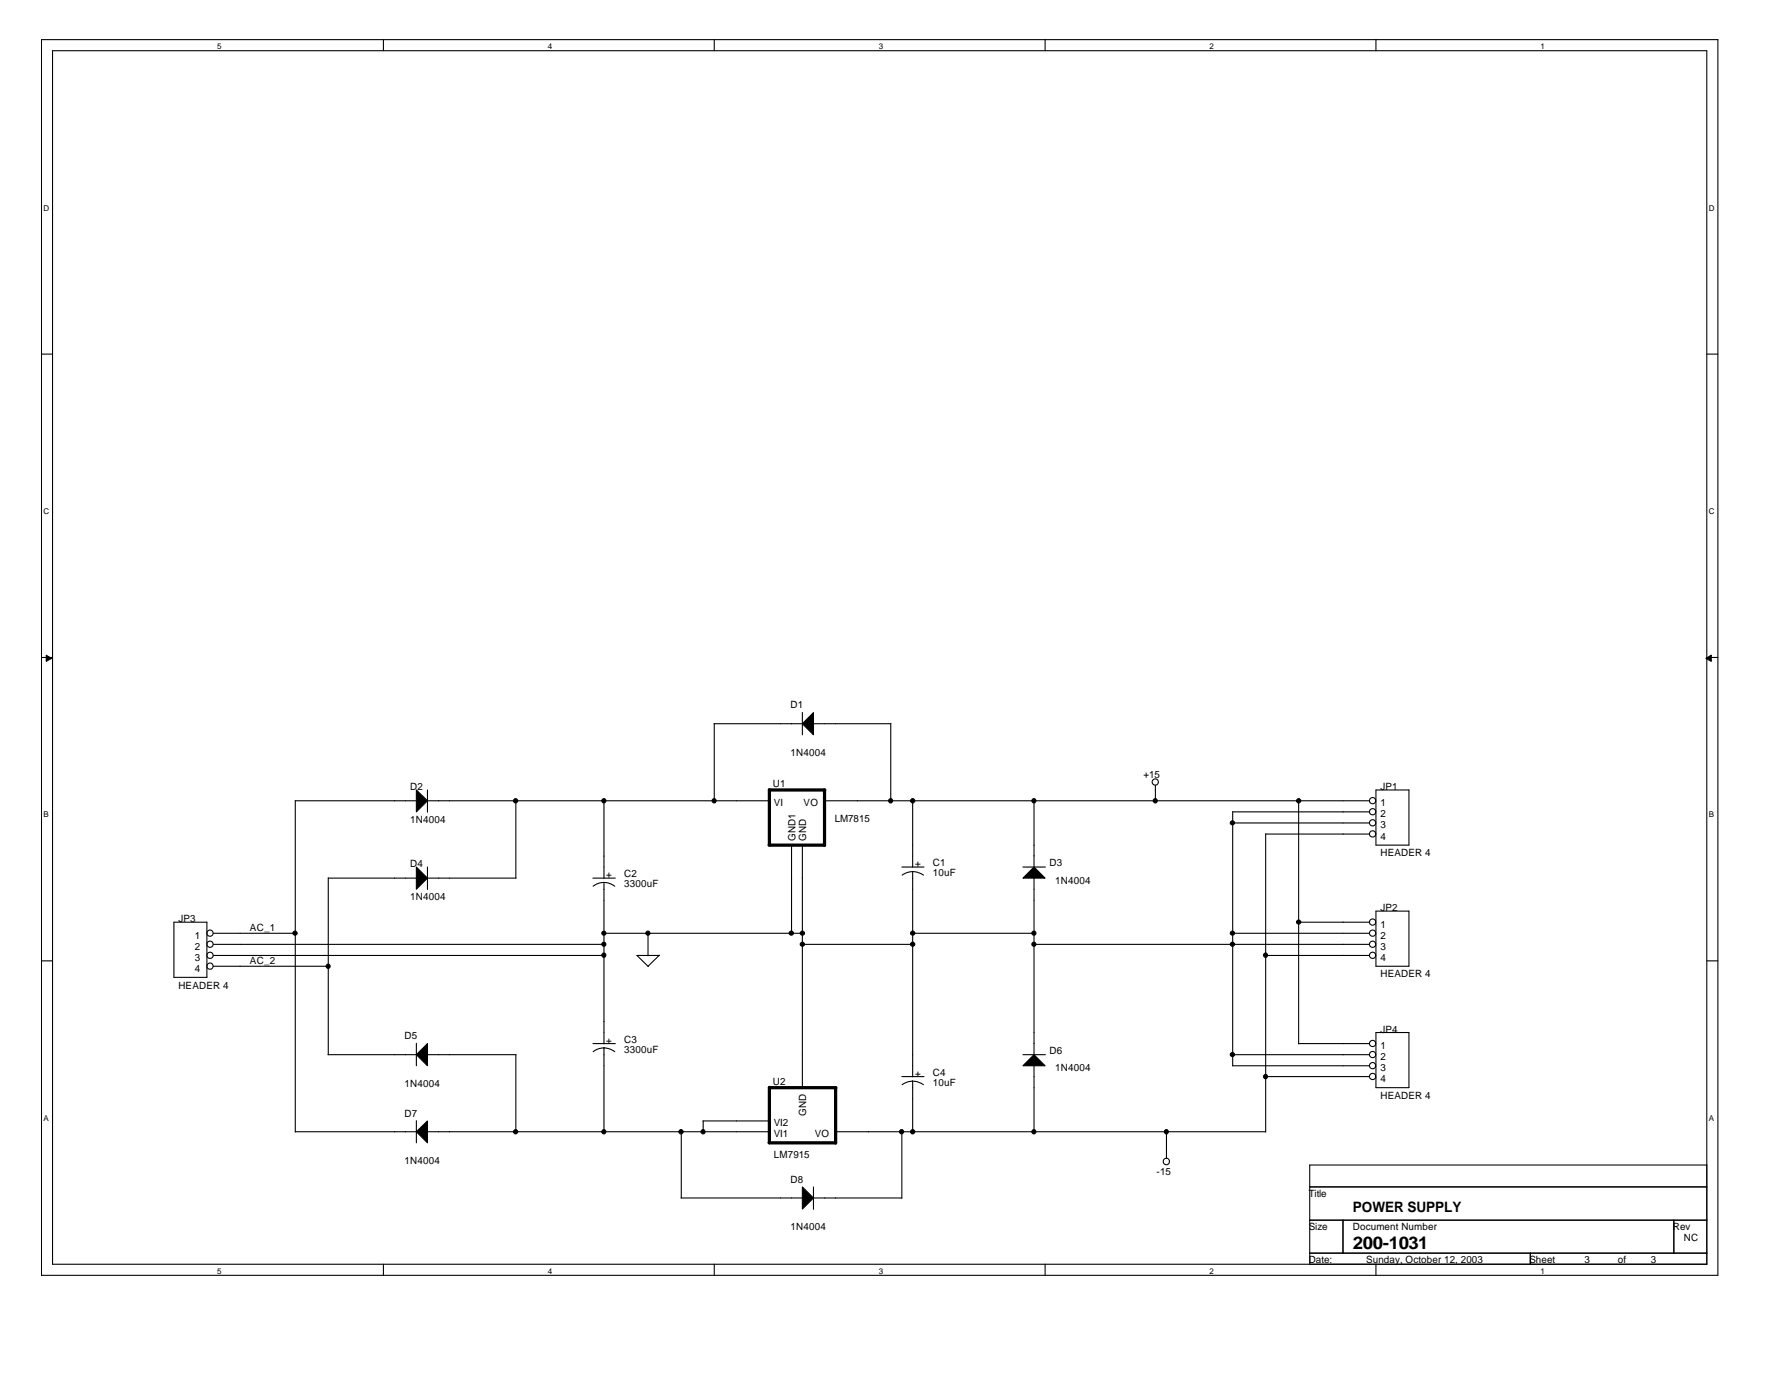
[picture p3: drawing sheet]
<svg xmlns="http://www.w3.org/2000/svg" width="279mm" height="216mm" viewBox="0 0 279 216" stroke-linecap="round" stroke-linejoin="round" font-family="sans-serif">
<g fill="none" stroke="#000" stroke-width=".17">
<path d="M6.5 6.2h262.5v193.5h-262.5zM8.2 7.9h259.1v190h-259.1zM60 6.2v1.7M111.9 6.2v1.7M163.7 6.2v1.7M215.5 6.2v1.7M6.5 55.4h1.7M267.3 55.4h1.7M6.5 102.9h1.7M111.8 113.3h13.9M111.9 113.3v12.1M125.7 111.5v3.5"/>
<path d="M127.4 113.3h12.1M139.5 113.3v12.1M267.3 102.9h1.7M46.2 125.4h19.1M46.2 125.3v51.9M51.4 137.5h13.9M51.4 137.4v27.7M66.9 123.7v3.5M66.9 135.7v3.6M66.9 125.4h53.6M66.9 137.5h13.9M80.8 125.3v12.2"/>
<path d="M92.9 137.5h3.5M94.6 138.2l.7 .1 1 .5M94.6 138.2l-.7 .1-1 .5M94.6 125.4v12.1M94.6 138.2v25.2M124 132.3v13.9M125.7 132.3v38M129.1 125.4h85.4M141.2 135.7h3.5M142.9 136.5l.8 .1 .9 .4M142.9 136.5l-.7 .1-.9 .4M142.9 125.3v10.5"/>
<path d="M142.9 136.5v32.1M160.2 135.7h3.5M161.9 125.4v10.3M161.9 137.4v27.7M181 123v2.4M193 128.8h21.5M193.1 127.1h21.4M193.1 127.1v39.8M198.2 130.6h16.3M198.2 130.5v46.7M203.4 125.4v38M215.5 123.7h5.2v8.6h-5.2z"/>
<path d="M6.5 150.4h1.7M27.2 144.4h5.2v8.6h-5.2zM33.4 149.6h61.2M33.4 151.3h18M33.4 146.1h12.9M33.4 147.9h61.2M94.6 146.1h31.1M101.5 146.1v3.5M103.3 149.6h-3.5l1.7 1.7M103.3 149.5l-1.8 1.8M125.6 147.9h17.3M142.9 146.1h19"/>
<path d="M161.9 147.9h52.6M193 146.1h21.5M198.2 149.6h16.3M203.4 144.4h11.1M215.5 142.6h5.2v8.7h-5.2zM267.3 150.4h1.7M46.2 177.2h19M51.4 165.1h13.8M65.2 163.3v3.6M65.2 175.5v3.4M66.9 177.2h53.6M66.9 165.1h13.9"/>
<path d="M80.8 165.1v12.1M92.9 163.4h3.5M94.6 164.1l.7 .1 1 .5M94.6 164.1l-.7 .1-1 .5M94.6 164.1v13.1M106.7 177.1v10.5M110.1 175.5h10.4M110.1 175.5v1.7M130.9 177.2h67.3M141.2 168.6h3.5M141.2 177.2v10.4M142.9 169.3l.8 .1 .9 .4"/>
<path d="M142.9 169.3l-.7 .1-.9 .4M142.9 169.3v7.9M160.2 165.1h3.5M161.9 166.8v10.4M182.7 177.1v4.2M193 166.9h21.5M193.1 165.1h21.4M198.2 168.6h16.3M203.4 163.4h11.1M215.5 161.7h5.2v8.6h-5.2zM60 197.9v1.8M106.7 187.6h19"/>
<path d="M111.9 197.9v1.8M127.4 185.8v3.5M127.4 187.6h13.8M163.7 197.9v1.8M205.1 185.8h62.2M205.1 191h62.2M205.1 196.2h62.2M210.3 191v5.2M215.5 197.9v1.8M239.7 196.2v1.7M262.1 191v5.2M267.3 182.4h-62.2v15.5"/>
<circle cx="180.9" cy="122.4" r=".49"/>
<circle cx="215" cy="125.4" r=".49"/>
<circle cx="215" cy="128.8" r=".49"/>
<circle cx="215" cy="130.6" r=".49"/>
<circle cx="215" cy="127.1" r=".49"/>
<circle cx="32.9" cy="151.3" r=".49"/>
<circle cx="32.9" cy="147.8" r=".49"/>
<circle cx="32.9" cy="146.1" r=".49"/>
<circle cx="32.9" cy="149.6" r=".49"/>
<circle cx="215" cy="147.8" r=".49"/>
<circle cx="215" cy="146.1" r=".49"/>
<circle cx="215" cy="144.4" r=".49"/>
<circle cx="215" cy="149.6" r=".49"/>
<circle cx="215" cy="163.4" r=".49"/>
<circle cx="215" cy="168.5" r=".49"/>
<circle cx="215" cy="165.1" r=".49"/>
<circle cx="215" cy="166.8" r=".49"/>
<circle cx="182.7" cy="181.8" r=".5"/>
</g>
<g fill="#000" stroke="#000" stroke-width=".16">
<path d="M7.2 102.6l.9 .5-.9 .4z" fill-rule="evenodd"/>
<path d="M267.2 103.1l.8-.5v.9z" fill-rule="evenodd"/>
</g>
<g fill="#000" stroke="#000" stroke-width=".17">
<path d="M127.4 111.6v3.4l-1.7-1.7z" fill-rule="evenodd"/>
<path d="M65.2 123.7l1.7 1.7-1.7 1.7z" fill-rule="evenodd"/>
<path d="M65.2 135.7l1.7 1.8-1.7 1.7z" fill-rule="evenodd"/>
<path d="M160.2 137.5l1.7-1.8 1.8 1.8z" fill-rule="evenodd"/>
<path d="M65.2 165.1l1.7-1.7v3.5z" fill-rule="evenodd"/>
<path d="M65.2 177.2l1.7-1.7v3.4z" fill-rule="evenodd"/>
<path d="M160.2 166.9l1.7-1.8 1.8 1.8z" fill-rule="evenodd"/>
<path d="M125.7 185.8l1.7 1.8-1.7 1.7z" fill-rule="evenodd"/>
<circle cx="80.8" cy="125.4" r=".33"/>
<circle cx="94.6" cy="125.4" r=".33"/>
<circle cx="111.8" cy="125.4" r=".33"/>
<circle cx="139.5" cy="125.4" r=".33"/>
<circle cx="142.9" cy="125.4" r=".33"/>
<circle cx="161.9" cy="125.4" r=".33"/>
<circle cx="180.9" cy="125.4" r=".33"/>
<circle cx="193" cy="128.8" r=".33"/>
<circle cx="203.4" cy="125.4" r=".33"/>
<circle cx="46.2" cy="146.1" r=".33"/>
<circle cx="51.4" cy="151.3" r=".33"/>
<circle cx="94.6" cy="149.5" r=".33"/>
<circle cx="94.6" cy="146.1" r=".32"/>
<circle cx="94.6" cy="147.8" r=".32"/>
<circle cx="101.5" cy="146.1" r=".32"/>
<circle cx="123.9" cy="146.1" r=".33"/>
<circle cx="125.7" cy="146.1" r=".33"/>
<circle cx="125.7" cy="147.8" r=".33"/>
<circle cx="142.9" cy="147.8" r=".33"/>
<circle cx="142.9" cy="146.1" r=".33"/>
<circle cx="161.9" cy="147.8" r=".32"/>
<circle cx="161.9" cy="146.1" r=".32"/>
<circle cx="193" cy="147.8" r=".33"/>
<circle cx="193" cy="146.1" r=".33"/>
<circle cx="198.2" cy="149.5" r=".33"/>
<circle cx="203.4" cy="144.4" r=".33"/>
<circle cx="80.8" cy="177.2" r=".33"/>
<circle cx="94.6" cy="177.2" r=".33"/>
<circle cx="106.7" cy="177.2" r=".33"/>
<circle cx="110.1" cy="177.2" r=".33"/>
<circle cx="141.2" cy="177.2" r=".33"/>
<circle cx="142.9" cy="177.2" r=".33"/>
<circle cx="161.9" cy="177.2" r=".33"/>
<circle cx="182.7" cy="177.2" r=".33"/>
<circle cx="193" cy="165.1" r=".33"/>
<circle cx="198.2" cy="168.6" r=".33"/>
</g>
<path d="M120.5 132.3h8.6M120.5 123.6v8.7M120.5 123.7h8.7M129.1 123.7v8.7M120.5 178.9h10.4M120.5 170.2v8.7M120.5 170.3h10.4M130.9 170.3v8.7" fill="none" stroke="#000" stroke-width=".51"/>
<text font-size="2.8" x="211.9" y="195.5">200-1031</text>
<text font-size="2.2" x="211.9" y="189.8">POWER SUPPLY</text>
<g font-size="1.6">
<text x="123.8" y="110.9">D1</text>
<text x="123.8" y="118.3">1N4004</text>
<text x="64.2" y="123.7">D2</text>
<text x="121" y="123.2">U1</text>
<text x="179.1" y="121.8">+15</text>
<text x="216.2" y="123.7">JP1</text>
<text x="64.2" y="128.9">1N4004</text>
<text x="121.2" y="126.2">VI</text>
<text x="124.6" y="131.6" transform="rotate(-90 124.6 131.6)">GND1</text>
<text x="125.9" y="126.2">VO</text>
<text x="126.3" y="131.6" transform="rotate(-90 126.3 131.6)">GND</text>
<text x="130.7" y="128.7">LM7815</text>
<text x="216.2" y="126.2">1</text>
<text x="216.2" y="128">2</text>
<text x="216.2" y="129.7">3</text>
<text x="216.2" y="131.4">4</text>
<text x="64.2" y="135.8">D4</text>
<text x="95" y="137.5">+</text>
<text x="97.7" y="137.3">C2</text>
<text x="143.3" y="135.8">+</text>
<text x="146.1" y="135.6">C1</text>
<text x="146.1" y="137.2">10uF</text>
<text x="164.4" y="135.6">D3</text>
<text x="216.2" y="134.1">HEADER 4</text>
<text x="64.2" y="141">1N4004</text>
<text x="97.7" y="138.9">3300uF</text>
<text x="165.3" y="138.4">1N4004</text>
<text x="216.2" y="142.7">JP2</text>
<text x="27.9" y="144.4">JP3</text>
<text x="30.5" y="147">1</text>
<text x="30.5" y="148.7">2</text>
<text x="39.1" y="145.8">AC_1</text>
<text x="216.2" y="145.2">1</text>
<text x="216.2" y="147">2</text>
<text x="216.2" y="148.7">3</text>
<text x="27.9" y="154.8">HEADER 4</text>
<text x="30.5" y="150.5">3</text>
<text x="30.5" y="152.1">4</text>
<text x="39.1" y="151">AC_2</text>
<text x="216.2" y="153">HEADER 4</text>
<text x="216.2" y="150.5">4</text>
<text x="216.2" y="161.7">JP4</text>
<text x="63.4" y="162.7">D5</text>
<text x="95" y="163.4">+</text>
<text x="97.7" y="163.2">C3</text>
<text x="97.7" y="164.8">3300uF</text>
<text x="164.4" y="165">D6</text>
<text x="165.3" y="167.7">1N4004</text>
<text x="216.2" y="164.3">1</text>
<text x="216.2" y="166">2</text>
<text x="216.2" y="167.7">3</text>
<text x="63.4" y="170.1">1N4004</text>
<text x="121" y="169.8">U2</text>
<text x="143.3" y="168.6">+</text>
<text x="146.1" y="168.4">C4</text>
<text x="146.1" y="170">10uF</text>
<text x="216.2" y="172">HEADER 4</text>
<text x="216.2" y="169.4">4</text>
<text x="63.4" y="174.8">D7</text>
<text x="121.2" y="178.1">VI1</text>
<text x="121.2" y="176.4">VI2</text>
<text x="126.3" y="174.7" transform="rotate(-90 126.3 174.7)">GND</text>
<text x="127.6" y="178.1">VO</text>
<text x="63.4" y="182.2">1N4004</text>
<text x="121.2" y="181.2">LM7915</text>
<text x="123.8" y="185.2">D8</text>
<text x="181.1" y="184">-15</text>
<text x="205" y="187.4">Title</text>
<text x="123.8" y="192.6">1N4004</text>
<text x="205" y="192.6">Size</text>
<text x="205" y="197.8">Date:</text>
<text x="211.9" y="192.6">Document Number</text>
<text x="214" y="197.8">Sunday, October 12, 2003</text>
<text x="239.5" y="197.8">Sheet</text>
<text x="248.2" y="197.8">3</text>
<text x="253.4" y="197.8">of</text>
<text x="258.5" y="197.8">3</text>
<text x="262" y="192.6">Rev</text>
<text x="263.7" y="194.4">NC</text>
</g>
<g font-size="1.3">
<text x="34" y="7.7">5</text>
<text x="85.8" y="7.7">4</text>
<text x="137.6" y="7.7">3</text>
<text x="189.4" y="7.7">2</text>
<text x="241.3" y="7.7">1</text>
<text x="6.8" y="33">D</text>
<text x="267.6" y="33">D</text>
<text x="6.8" y="80.5">C</text>
<text x="267.6" y="80.5">C</text>
<text x="6.8" y="128">B</text>
<text x="267.6" y="128">B</text>
<text x="6.8" y="175.5">A</text>
<text x="267.6" y="175.5">A</text>
<text x="34" y="199.4">5</text>
<text x="85.8" y="199.4">4</text>
<text x="137.6" y="199.4">3</text>
<text x="189.4" y="199.4">2</text>
<text x="241.3" y="199.4">1</text>
</g>
</svg>
